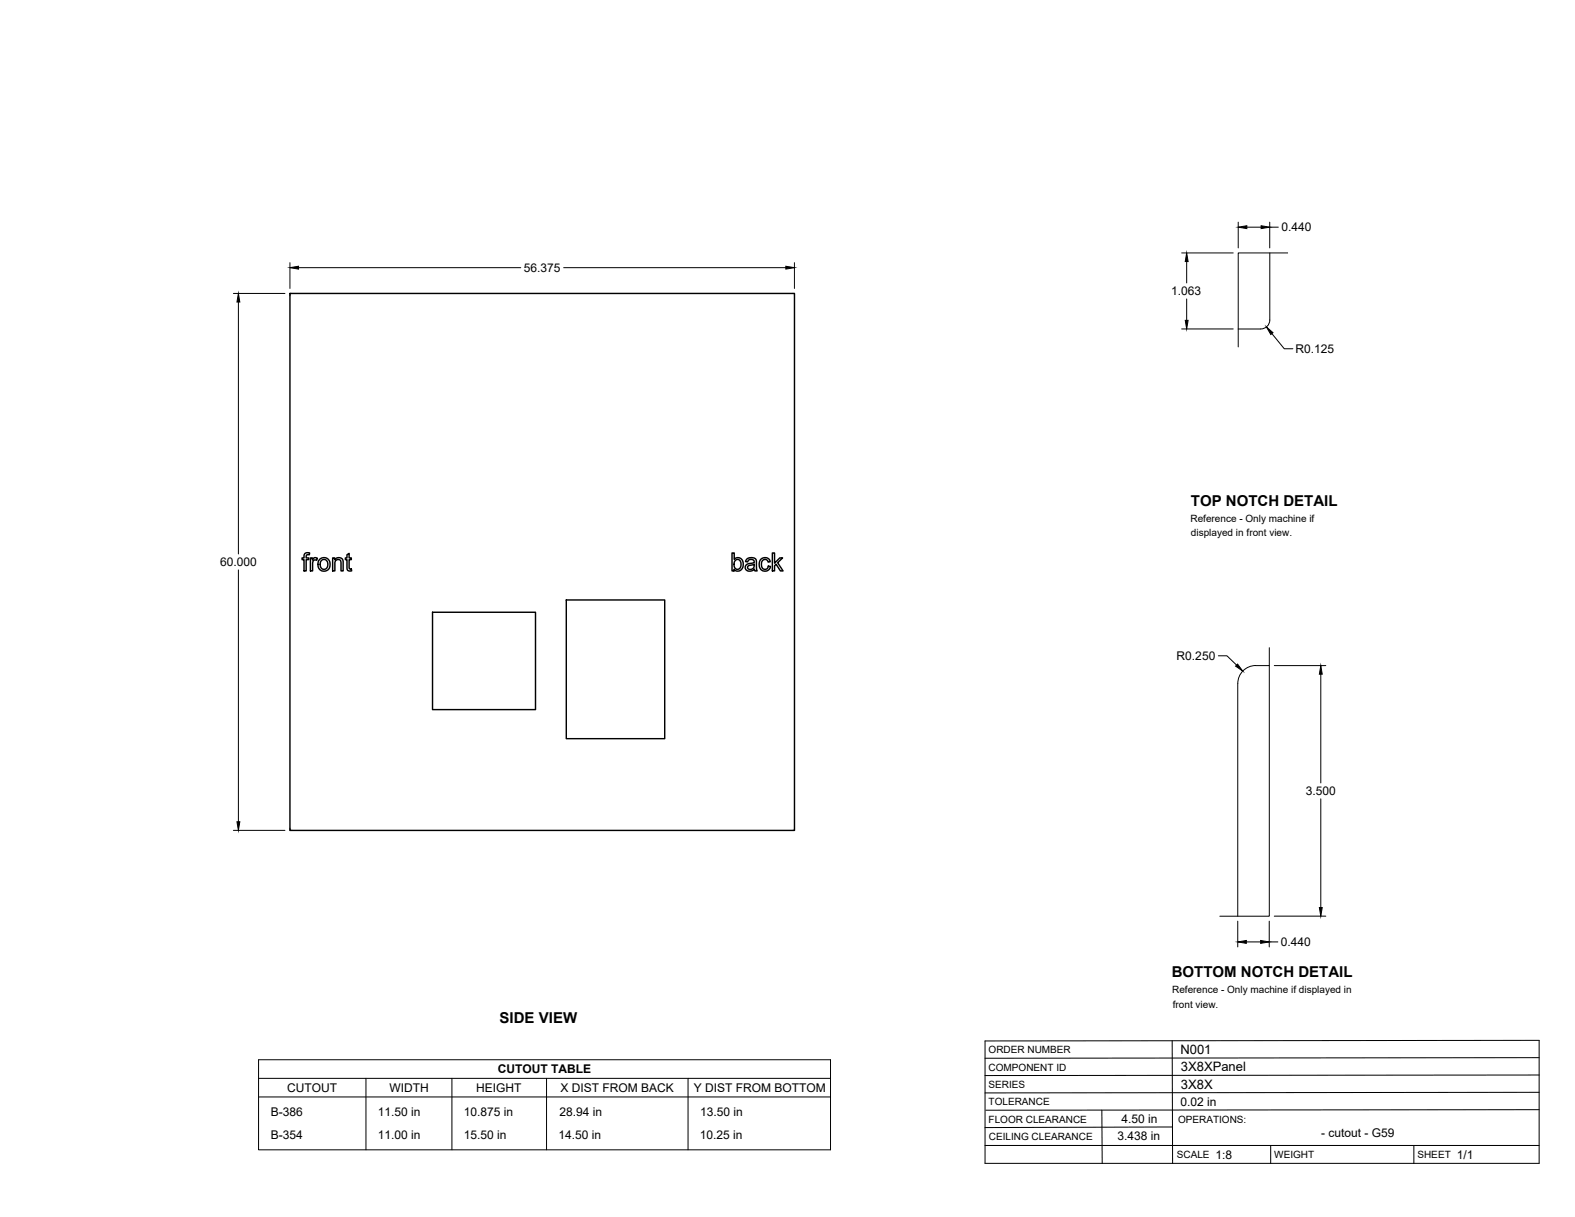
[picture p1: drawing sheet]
<svg xmlns="http://www.w3.org/2000/svg" width="559mm" height="432mm" viewBox="0 0 559 432" stroke-linecap="round" stroke-linejoin="round" font-family="sans-serif">
<!-- layer: Visible -->
<g fill="none" stroke="#000" stroke-width=".51">
<path d="M102.9 104.1h179v190.5h-179zM108.2 196.4l.6-.3 1.1 .1-.2 .7a.73 .73 0 0 0-.7-.1 .73 .73 0 0 0-.4 .7v.5h.9v.6h-.9v4h-.7v-4h-.7v-.6h.7v-1zM110.1 198h.7v.6a1.12 1.12 0 0 1 1.8-.5l-.2 .7-.4-.1a1.06 1.06 0 0 0-1.1 1.5v2.4h-.8zM113.5 198.4l1-.5a2.33 2.33 0 0 1 2.6 2.9 2.33 2.33 0 0 1-3.7 1.2l-.6-1.3a2.56 2.56 0 0 1 .7-2.3zM114 198.9l1.2-.4 .9 .8 .2 1.4-.7 1.1-.9 .2-.9-.7-.2-1.2zM118 198h.7v.6a1.64 1.64 0 0 1 2-.7 1.64 1.64 0 0 1 1.1 1.8v2.9h-.8l-.2-3.7-.8-.4-.8 .3-.4 .8v3h-.8zM123.1 196.8l.8-.5v1.7h.8v.6h-.8v3.1l.8 .2 .1 .6-.6 .1a1.02 1.02 0 0 1-1.1-1.4v-2.6h-.6v-.6h.6zM259.7 196.2h.8v2.3a1.92 1.92 0 0 1 2.4-.3 1.92 1.92 0 0 1 .8 2.2l-.3 1.2a1.74 1.74 0 0 1-3 .4v.6h-.7zM260.8 198.9l.8-.4 1 .4 .3 1.2-.2 1.2a1.2 1.2 0 0 1-1.5 .6 1.2 1.2 0 0 1-.8-1.4zM264.9 198.4l1.7-.6 1.5 .5 .5 4.3h-.8l-.1-.6a1.76 1.76 0 0 1-2 .7 1.76 1.76 0 0 1-1.3-1.6l.7-.9 1.6-.4a.68 .68 0 0 0 .9-.6 .68 .68 0 0 0-.9-.7 1.11 1.11 0 0 0-1.4 .9l-.8-.1zM269.9 198.5a1.95 1.95 0 0 1 1.9-.7 1.95 1.95 0 0 1 1.5 1.5l-.8 .1a1.26 1.26 0 0 0-1.6-.8 1.26 1.26 0 0 0-.7 1.7l.2 1.1 .6 .5a1.14 1.14 0 0 0 1.6-1l.7 .1-.3 .9a2.06 2.06 0 0 1-2.4 .6 2.06 2.06 0 0 1-1.3-2.2zM274 196.2h.8v3.6l1.8-1.8h1.1l-1.8 1.7 1.9 2.9h-.9l-1.5-2.4-.6 .5v1.9h-.8z"/>
<path d="M153.5 217.2h36.5v34.6h-36.5zM200.9 212.9h34.9v49.2h-34.9zM265.4 200.8l1.4-.3a.43 .43 0 0 1 .6-.2 .43 .43 0 0 1 .2 .5 1.25 1.25 0 0 1-1 1.2 1.25 1.25 0 0 1-1.4-.7z"/>
</g>
<!-- layer: Reference -->
<path d="M450.5 89.7v23.8a3.2 3.2 0 0 1-3.2 3.2h-8M456.9 89.7h-17.6v33.4M103.7 104.1h-.8v.8M281.1 104.1h.8v.8M450.3 236.2a12.8 12.8 0 0 0-7.7 .6 6.4 6.4 0 0 0-3.4 5.7l-.1 82.6M450.3 229.8v95.3h-17.5M102.9 293.8v.8h.8M281.9 293.8v.8h-.8" fill="none" stroke="#000" stroke-width=".35"/>
<!-- layer: Titleblock -->
<path d="M349.5 369.3l196.6-.2v43.7h-196.6zM415.9 369.3l.1 43.5M546.1 375.3l-196.6 .2M390.9 393.9l.2 18.9M416 399.9l-66.5 .2M546.1 393.7l-196.3 .2M546.1 387.6l-196.6 .2M546.1 381.4l-196.6 .2M349.5 406.4h196.6M450.8 406.4v6.4M501.6 406.4v6.4" fill="none" stroke="#000" stroke-width=".36"/>
<!-- layer: Custom Tables -->
<path d="M91.7 376h203v32h-203zM91.7 382.6h203M91.7 389.2h203M129.8 382.6v25.4M160.3 382.6v25.4M193.9 382.6v25.4M244.1 382.6v25.4" fill="none" stroke="#000" stroke-width=".35"/>
<!-- layer: FD_Dimensions -->
<g fill="none" stroke="#000" stroke-width=".35">
<path d="M439.3 78.8v9.2M450.5 78.8v9.2M102.9 93.2v9.1M105.9 95h78.9M200 95h78.8M281.9 93.2v9.1M419.2 89.7h18.3M421 92.8v7.6M442.4 80.6h5M450.5 80.6h3M82.8 104.1h18.3M84.6 107.2v89.4"/>
<path d="M419.2 116.7h18.3M421 106.1v7.6M451.3 118.4l4.4 5.3h3M84.6 202.2v89.4M432.3 232.7h3l3.4 3.3M452.1 236.2h18.3M468.6 239.2v38.6M82.8 294.6h18.3M468.6 283.4v38.6M439.1 326.8v9.2M442.2 334.2h5.1M450.3 326.8v9.2"/>
<path d="M450.3 334.2h3.1M452.1 325.1h18.3"/>
</g>
<g fill="#000" stroke="#000" stroke-width=".35">
<path d="M102.9 95l3-.5v1zM278.8 94.5l3.1 .5-3.1 .5zM421 89.7l.5 3.1h-1zM439.3 80.6l3.1-.5v1zM447.4 80.1l3.1 .5-3.1 .5zM84.6 104.1l.5 3.1h-1zM420.5 113.7h1l-.5 3zM449.3 116l2.4 2-.8 .7zM439.1 235.6l1.8 2.5-2.5-1.8zM468.6 236.2l.5 3h-1zM84.1 291.6h1l-.5 3zM439.1 334.2l3.1-.5v1z"/>
<path d="M447.3 333.7l3 .5-3 .5zM468.1 322h1l-.5 3.1z"/>
</g>
<g font-size="5.3">
<text x="422.6" y="179.5">TOP NOTCH DETAIL</text>
<text x="415.8" y="346.8">BOTTOM NOTCH DETAIL</text>
<text x="177.3" y="363.1">SIDE VIEW</text>
</g>
<g font-size="4.6">
<text x="418.8" y="373.8">N001</text>
<text x="419" y="380.1">3X8XPanel</text>
<text x="419" y="386.2">3X8X</text>
</g>
<g font-size="4.3">
<text x="454.6" y="82.1">0.440</text>
<text x="185.9" y="96.5">56.375</text>
<text x="415.6" y="104.7">1.063</text>
<text x="459.6" y="125.2">R0.125</text>
<text x="78.1" y="200.9">60.000</text>
<text x="417.5" y="234.2">R0.250</text>
<text x="463.3" y="282.1">3.500</text>
<text x="454.5" y="335.7">0.440</text>
<text x="176.6" y="380.8">CUTOUT TABLE</text>
<text x="101.9" y="387.4">CUTOUT</text>
<text x="138.2" y="387.4">WIDTH</text>
<text x="169" y="387.4">HEIGHT</text>
<text x="198.9" y="387.4">X DIST FROM BACK</text>
<text x="246.1" y="387.4">Y DIST FROM BOTTOM</text>
<text x="418.8" y="392.4">0.02 in</text>
<text x="96.1" y="396.1">B-386</text>
<text x="134.1" y="396.1">11.50 in</text>
<text x="164.6" y="396.1">10.875 in</text>
<text x="198.5" y="396.1">28.94 in</text>
<text x="248.4" y="396.1">13.50 in</text>
<text x="397.9" y="398.3">4.50 in</text>
<text x="96.1" y="404">B-354</text>
<text x="134" y="404">11.00 in</text>
<text x="164.5" y="404">15.50 in</text>
<text x="198.1" y="404">14.50 in</text>
<text x="248.3" y="404">10.25 in</text>
<text x="396.5" y="404.3">3.438 in</text>
<text x="468.8" y="403.3">- cutout - G59</text>
<text x="431.3" y="411.1">1:8</text>
<text x="516.9" y="411.1">1/1</text>
</g>
<g font-size="3.5">
<text x="422.4" y="185">Reference - Only machine if</text>
<text x="422.6" y="190.2">displayed in front view.</text>
<text x="415.9" y="352.4">Reference - Only machine if displayed in</text>
<text x="416.1" y="357.5">front view.</text>
<text x="350.8" y="373.6">ORDER NUMBER</text>
<text x="350.8" y="379.9">COMPONENT ID</text>
<text x="350.8" y="386.1">SERIES</text>
<text x="350.8" y="392.2">TOLERANCE</text>
<text x="350.8" y="398.4">FLOOR CLEARANCE</text>
<text x="418" y="398.4">OPERATIONS:</text>
<text x="350.8" y="404.4">CEILING CLEARANCE</text>
<text x="417.5" y="410.9">SCALE</text>
<text x="452.1" y="410.9">WEIGHT</text>
<text x="502.9" y="410.9">SHEET</text>
</g>
</svg>
